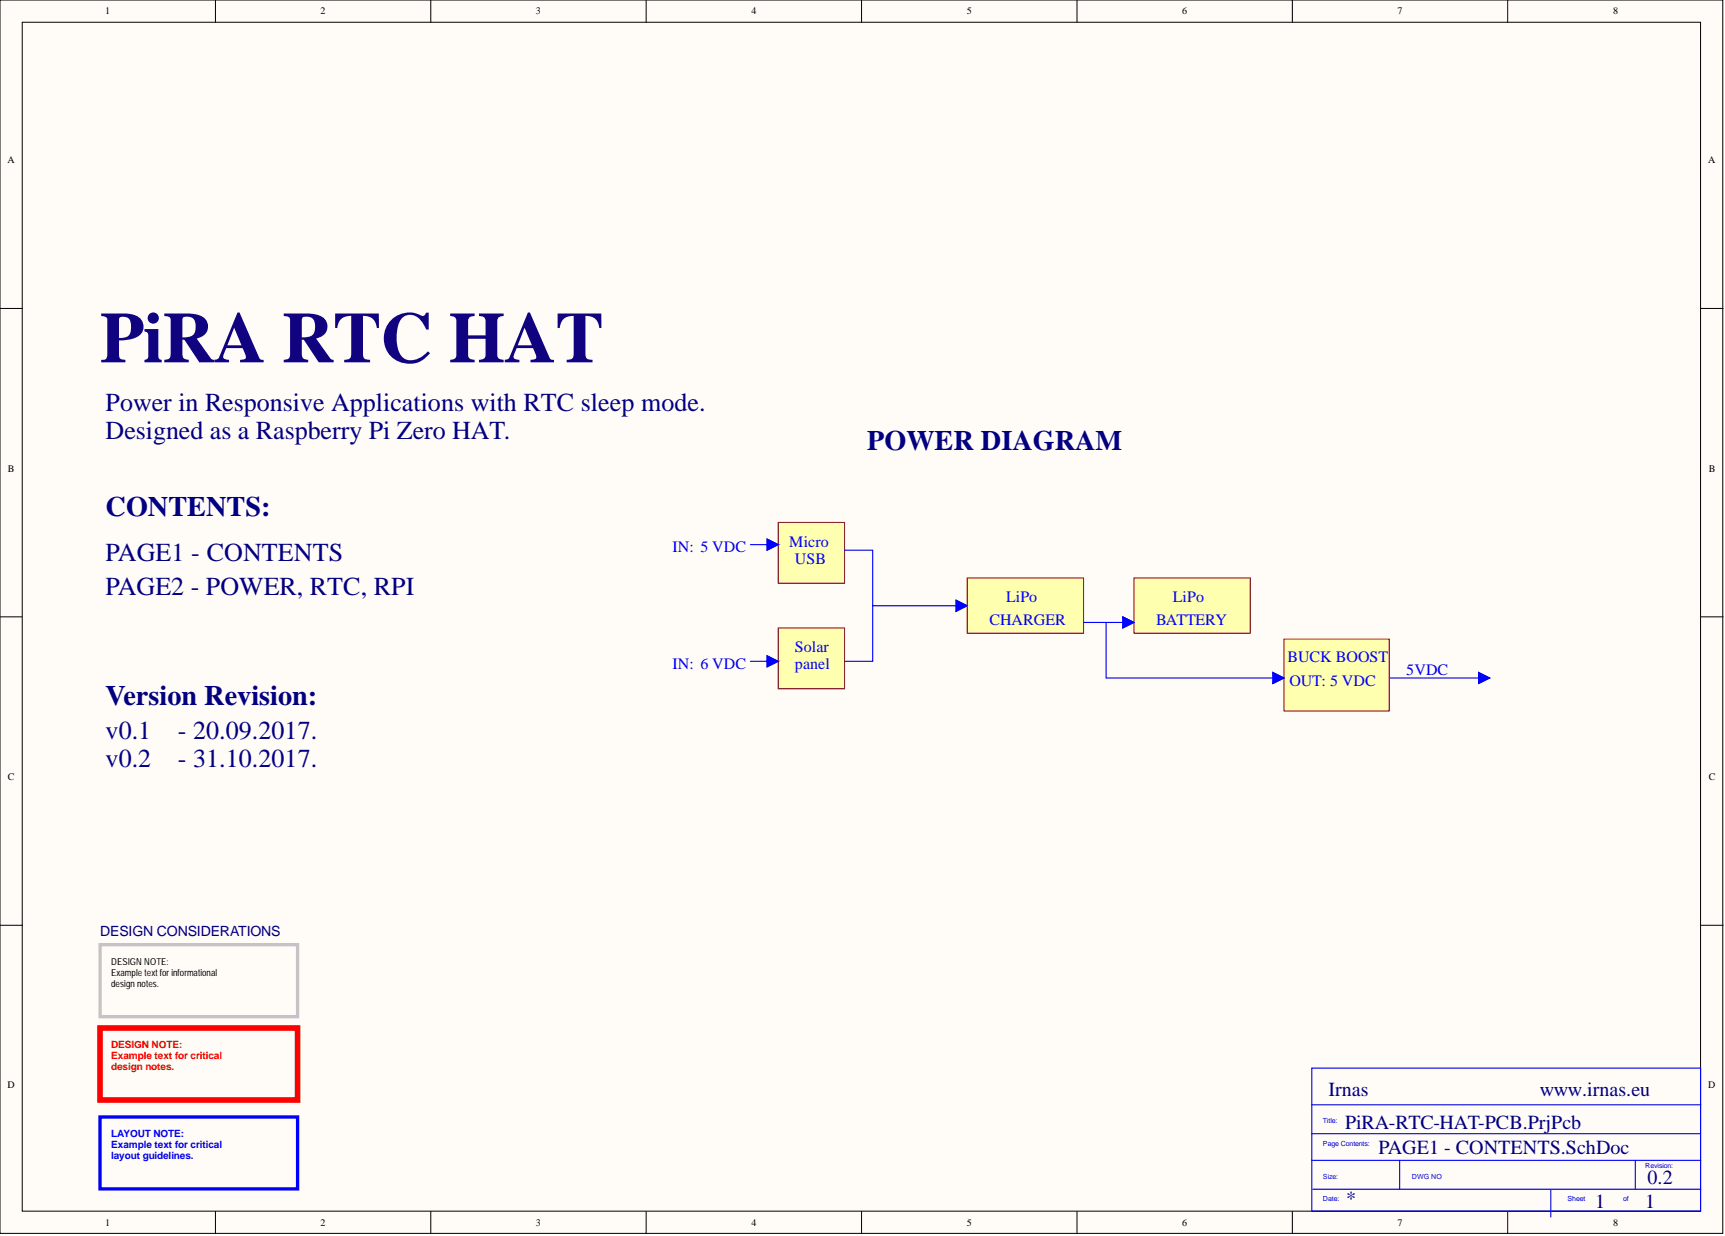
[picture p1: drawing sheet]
<svg xmlns="http://www.w3.org/2000/svg" width="393mm" height="282mm" viewBox="0 0 393 282" stroke-linecap="round" stroke-linejoin="round" font-family="sans-serif">
<g fill="#fffcf8" stroke="#000" stroke-width=".23">
<path d="M0 0h392.8v281.3h-392.8z"/>
<path d="M5.1 5.1h382.7v271.1h-382.7z"/>
</g>
<g fill="none" stroke="#000" stroke-width=".23">
<path d="M49.1 0v5.1M98.2 0v5.1M147.3 0v5.1M196.5 0v5.1M245.6 0v5.1M294.7 0v5.1M343.8 0v5.1M0 70.3h5.1M387.8 70.3h5.1M0 140.7h5.1M387.8 140.7h5.1M0 211h5.1"/>
<path d="M387.8 211h5.1M49.1 276.3v5M98.2 276.3v5M147.3 276.3v5M196.5 276.3v5M245.6 276.3v5M294.7 276.3v5M343.8 276.3v5"/>
</g>
<path d="M22.8 215.4h45.1v16.4h-45.1z" fill="none" stroke="#c6c3c6" stroke-width=".76"/>
<path d="M22.8 234.5h45.1v16.4h-45.1z" fill="none" stroke="#f00" stroke-width="1.3"/>
<path d="M22.8 254.7h45.1v16.4h-45.1z" fill="none" stroke="#00f" stroke-width=".76"/>
<path d="M299.1 243.6h88.7v32.6h-88.7zM299.1 258.5h88.5M299.1 251.9h88.7M299.1 264.6h88.7M299.4 271.2h88.4M319.2 264.6v6.6M353.6 271.2v6.3M372.9 264.6v6.6" fill="none" stroke="#00f" stroke-width=".25"/>
<g fill="#ffffb0" stroke="#800000" stroke-width=".23">
<path d="M177.4 119.1h15.2v13.9h-15.2z"/>
<path d="M177.4 143.2h15.2v13.9h-15.2z"/>
</g>
<path d="M171.1 124.2h6.3l-2.5 1.3v-2.6l2.5 1.3M171.1 150.8h6.3l-2.5 1.3v-2.6l2.5 1.3" fill="none" stroke="#00f" stroke-width=".25"/>
<path d="M174.9 122.9l2.5 1.3-2.5 1.3z" fill="#00f"/>
<path d="M174.9 122.9l2.5 1.3-2.5 1.3z" fill="none" stroke="#00f" stroke-width=".23"/>
<path d="M174.9 149.5l2.5 1.3-2.5 1.3z" fill="#00f"/>
<path d="M174.9 149.5l2.5 1.3-2.5 1.3z" fill="none" stroke="#00f" stroke-width=".23"/>
<path d="M192.7 125.5h6.3v12.6h19" fill="none" stroke="#00f" stroke-width=".25"/>
<path d="M220.5 131.8h26.6v12.6h-26.6z" fill="#ffffb0" stroke="#800000" stroke-width=".23"/>
<path d="M218 136.9l2.5 1.2-2.5 1.3z" fill="#00f"/>
<path d="M218 136.9l2.5 1.2-2.5 1.3z" fill="none" stroke="#00f" stroke-width=".23"/>
<path d="M218 136.9l2.5 1.2-2.5 1.3zM247.2 141.9h11.4M252.2 141.9v12.7h38.1" fill="none" stroke="#00f" stroke-width=".25"/>
<path d="M292.8 145.7h24v16.4h-24z" fill="#ffffb0" stroke="#800000" stroke-width=".23"/>
<path d="M290.3 153.4l2.5 1.2-2.5 1.3z" fill="#00f"/>
<path d="M290.3 153.4l2.5 1.2-2.5 1.3z" fill="none" stroke="#00f" stroke-width=".23"/>
<path d="M290.3 153.4l2.5 1.2-2.5 1.3z" fill="none" stroke="#00f" stroke-width=".25"/>
<path d="M258.6 131.8h26.5v12.6h-26.5z" fill="#ffffb0" stroke="#800000" stroke-width=".23"/>
<path d="M256 140.7l2.6 1.2-2.6 1.3z" fill="#00f"/>
<path d="M256 140.7l2.6 1.2-2.6 1.3z" fill="none" stroke="#00f" stroke-width=".23"/>
<path d="M256 140.7l2.6 1.2-2.6 1.3z" fill="none" stroke="#00f" stroke-width=".25"/>
<path d="M337.1 153.4l2.6 1.2-2.6 1.3z" fill="#00f"/>
<path d="M337.1 153.4l2.6 1.2-2.6 1.3z" fill="none" stroke="#00f" stroke-width=".23"/>
<path d="M199 138.1v12.7h-6.3M316.9 154.6h20.2M337.1 153.4l2.6 1.2-2.6 1.3z" fill="none" stroke="#00f" stroke-width=".25"/>
<text font-size="16.5" fill="#11037f" x="22.8" y="82.6">PiRA RTC HAT</text>
<g font-size="6.4" fill="#000080">
<text x="197.7" y="102.6">POWER DIAGRAM</text>
<text x="24.1" y="117.8">CONTENTS:</text>
<text x="24.1" y="160.9">Version Revision:</text>
</g>
<g font-size="5.9" fill="#000080">
<text x="24.1" y="93.8">Power in Responsive Applications with RTC sleep mode.</text>
<text x="24.1" y="100.1">Designed as a Raspberry Pi Zero HAT.</text>
<text x="24.1" y="128">PAGE1 - CONTENTS</text>
<text x="24.1" y="135.6">PAGE2 - POWER, RTC, RPI</text>
<text x="24.1" y="168.6">v0.1</text>
<text x="40.5" y="168.6">- 20.09.2017.</text>
<text x="24.1" y="174.9">v0.2</text>
<text x="40.5" y="174.9">- 31.10.2017.</text>
</g>
<g font-size="4.6" fill="#000080">
<text x="302.9" y="249.9">Irnas</text>
<text x="351.1" y="249.9">www.irnas.eu</text>
<text x="306.7" y="257.5">PiRA-RTC-HAT-PCB.PrjPcb</text>
<text x="314.3" y="263.1">PAGE1 - CONTENTS.SchDoc</text>
<text x="375.7" y="269.9">0.2</text>
<text x="307" y="274.8">*</text>
<text x="363.8" y="275.5">1</text>
<text x="375.2" y="275.5">1</text>
</g>
<g font-size="3.6" fill="#00f">
<text x="153.4" y="126">IN: 5 VDC</text>
<text x="180" y="124.7">Micro</text>
<text x="181.2" y="128.5">USB</text>
<text x="229.4" y="137.4">LiPo</text>
<text x="267.4" y="137.4">LiPo</text>
<text x="225.6" y="142.5">CHARGER</text>
<text x="263.6" y="142.5">BATTERY</text>
<text x="181.2" y="148.8">Solar</text>
<text x="153.4" y="152.6">IN: 6 VDC</text>
<text x="181.2" y="152.6">panel</text>
<text x="293.5" y="151.1">BUCK BOOST</text>
<text x="320.7" y="153.9">5VDC</text>
<text x="294.1" y="156.4">OUT: 5 VDC</text>
</g>
<text font-size="3.2" fill="#000080" x="22.8" y="213.5">DESIGN CONSIDERATIONS</text>
<g font-size="2.3">
<text x="24" y="3.3">1</text>
<text x="73.1" y="3.3">2</text>
<text x="122.2" y="3.3">3</text>
<text x="171.4" y="3.3">4</text>
<text x="220.5" y="3.3">5</text>
<text x="269.6" y="3.3">6</text>
<text x="318.6" y="3.3">7</text>
<text x="367.8" y="3.3">8</text>
<text x="1.7" y="37.2">A</text>
<text x="389.5" y="37.2">A</text>
<text x="1.8" y="107.6">B</text>
<text x="389.6" y="107.6">B</text>
<text x="1.8" y="177.9">C</text>
<text x="389.6" y="177.9">C</text>
<text x="1.7" y="248.2">D</text>
<text x="389.5" y="248.2">D</text>
<text x="24" y="279.6">1</text>
<text x="73.1" y="279.6">2</text>
<text x="122.2" y="279.6">3</text>
<text x="171.4" y="279.6">4</text>
<text x="220.5" y="279.6">5</text>
<text x="269.6" y="279.6">6</text>
<text x="318.6" y="279.6">7</text>
<text x="367.8" y="279.6">8</text>
</g>
<g font-size="2.3" fill="#f00">
<text x="25.3" y="239">DESIGN NOTE:</text>
<text x="25.3" y="241.6">Example text for critical</text>
<text x="25.3" y="244.1">design notes.</text>
</g>
<g font-size="2.3" fill="#00f">
<text x="25.3" y="259.3">LAYOUT NOTE:</text>
<text x="25.3" y="261.8">Example text for critical</text>
<text x="25.3" y="264.4">layout guidelines.</text>
</g>
<g font-size="2.2">
<text x="25.3" y="220">DESIGN NOTE:</text>
<text x="25.3" y="222.5">Example text for informational</text>
<text x="25.3" y="225.1">design notes.</text>
</g>
<g font-size="1.6" fill="#00f">
<text x="301.7" y="256.2">Title:</text>
<text x="301.7" y="261.2">Page Contents:</text>
<text x="301.7" y="268.8">Size:</text>
<text x="321.9" y="268.8">DWG NO</text>
<text x="375.2" y="266.3">Revision:</text>
<text x="301.7" y="273.9">Date:</text>
<text x="357.4" y="273.9">Sheet</text>
<text x="370.1" y="273.9">of</text>
</g>
</svg>
